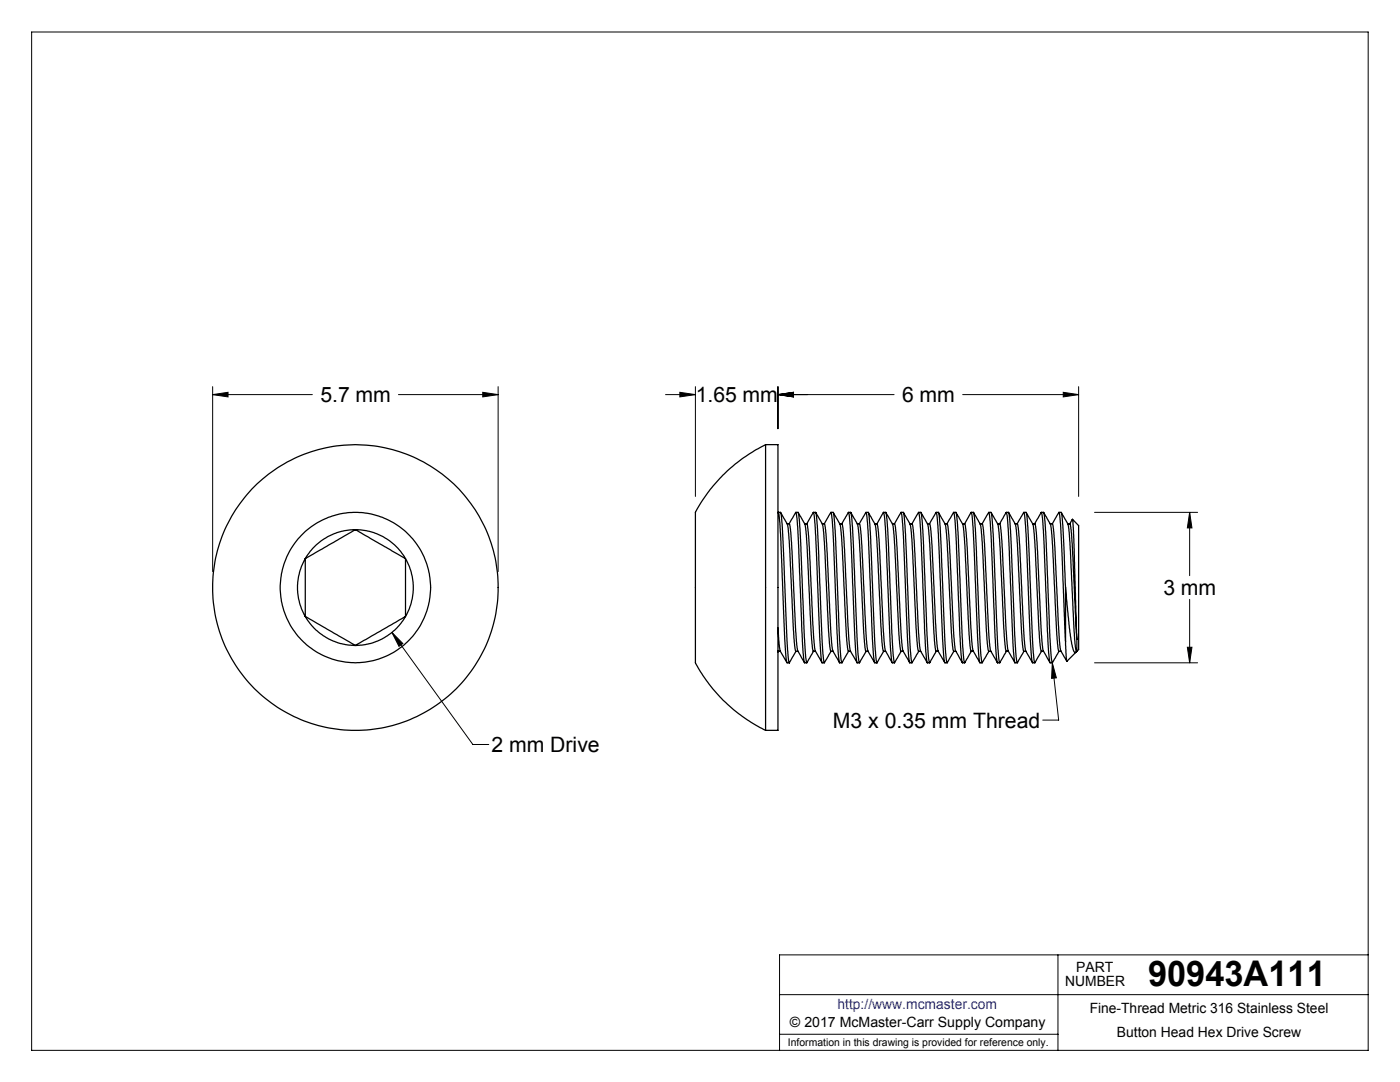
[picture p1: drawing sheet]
<svg xmlns="http://www.w3.org/2000/svg" width="279mm" height="216mm" viewBox="0 0 279 216" stroke-linecap="round" stroke-linejoin="round" font-family="sans-serif">
<g fill="none" stroke="#000" stroke-width=".2">
<path d="M6.3 6.4h266.7v203.2h-266.7zM42.4 78.7l3.1-.4v.9zM42.4 77.2v36.9M42.4 78.7h19.9M79.5 78.7h19.9M96.3 78.3l3.1 .4-3.1 .5zM99.4 77.2v36.9M132.8 78.7h6M135.7 78.3l3.1 .4-3.1 .5zM138.8 77.2v21.9M155.3 78.7l3.1-.4v.9zM155.3 78.7h23.1"/>
<path d="M155.3 77.2v8.3M192.1 78.7h23.2M212.2 78.3l3.1 .4-3.1 .5zM215.3 77.2v21.9M218.4 102.2h20.6M237.4 102.2l.5 3.1h-.9zM237.4 102.2v12.7M237.4 119.6v12.7M78.2 126.2l2.2 2.2-.8 .6zM78.2 126.2l16.2 22.4h3.1M210 132.3l1.3 11.4h-3.2M210 132.3l.8 3-.9 .1z"/>
<path d="M218.4 132.3h20.6M237 129.2h.9l-.5 3.1zM155.6 198.5h117.4M211.1 190.5v19.1M273 190.5h-117.4v19.1M155.6 206.4h55.5"/>
</g>
<g fill="#000">
<path d="M42.4 78.7l3.1-.4v.9zM96.3 78.3l3.1 .4-3.1 .5zM237.4 102.2l.5 3.1h-.9zM237 129.2h.9l-.5 3.1zM135.7 78.3l3.1 .4-3.1 .5zM155.3 78.7l3.1-.4v.9zM155.3 78.7l3.1-.4v.9zM212.2 78.3l3.1 .4-3.1 .5z"/>
<path d="M78.2 126.2l2.2 2.2-.8 .6zM210 132.3l.8 3-.9 .1z"/>
</g>
<g fill="none" stroke="#000" stroke-width=".25">
<path d="M152.8 88.7a30.6 30.6 0 0 0-14 13.7v29.6a11.8 11.8 0 0 0 2.5 4.1 31.2 31.2 0 0 0 11.5 9.6M152.8 88.7v57M152.8 88.7h2.5v57h-2.5M60.9 111.5a11.5 11.5 0 0 0 0 11.5M60.9 111.5v11.5M70.9 105.7l10 5.8M70.9 105.7a11.6 11.6 0 0 1 10 5.8M70.9 105.7a11.6 11.6 0 0 0-10 5.8M70.9 105.7l-10 5.8M80.9 111.5a11.5 11.5 0 0 1 0 11.5M80.9 111.5v11.5M155.3 102.2l.5 .1 .3 2.4 1 23.1 .2 3.8 .2 .7 1.4-2.3"/>
<path d="M155.3 102.3v-.1l.1 .1 .1 .6 .3 3.8 1 23.5 .2 2 .5 .1M155.8 102.3l1.3 2.3 .2 .8 1.1 21.8 .4 2.7 .4 .1M157.1 104.5l.5 .1 .2 1.7 1 19.6 .3 3.3 .1 .6 1.3 2.4M157.5 104.5l1.4-2.3 .3 3.7 1.1 24.3 .2 2 .5 .1M158.8 102.2l.5 .1 .3 1.8 .9 22.9 .3 4.2 .2 1.1 1.3-2.3M159.3 102.3l1.3 2.3 .2 .8 1.2 22.1 .2 2.4 .5 .1M160.6 104.5h.4M161 104.5l1.3-2.3 .5 4.8 1 23.5 .2 1.7 .5 .1M161 104.5l.4 2.6 .8 17.4 .4 4.7 .1 .7 1.3 2.3M162.3 102.2l.5 .1 .3 2.7 1 23.1 .4 4.2 1.3-2.3M162.8 102.3l1.3 2.3 .2 1 1 20.3 .3 3.1 .2 1M164.1 104.5h.4"/>
<path d="M164.5 104.5l1.3-2.3 .3 1.5 .2 3.3 1 23.5 .2 1.7 .5 .1M164.5 104.5l.2 .7 .3 3.4 1 20.2 .2 1.1 1.3 2.3M165.8 102.2l.5 .1 .3 2.1 .9 23 .3 4 .2 .9 1.3-2.3M166.3 102.3l1.2 2.1 .3 .8 .3 4.2 .8 17.5 .2 2.3 .2 .8M167.6 104.5h.4l.1 .2 .3 2.7 1.1 21.6 .2 .9 1.4 2.3M168 104.5l1.3-2.3 .4 3.4 1.1 24.6 .2 2 .5 .1M169.3 102.2l.5 .1 .3 3 1 22.5 .1 2.8 .3 1.7 1.4-2.3M169.8 102.3l1.3 2.1 .2 .8 .4 5.3 .7 16.7 .3 2.6 .1 .2h.4M171.1 104.5h.4l.1 .2 .3 2.1 1.1 22.2 .2 .9 1.4 2.3M171.5 104.5l1.3-2.3 .4 3.7 1.1 24.3 .2 2 .5 .1M172.8 102.2h.5l.1 .2 .2 2.3 1 23.1 .2 3.8 .2 .7 1.4-2.3M173.3 102.3l1.3 2.3 .2 .8 1.2 22.7 .2 1.8 .5 .1"/>
<path d="M174.6 104.5h.4M175 104.5l1.4-2.3 .3 3.7 1 23.8 .3 2.3 .1 .3h.4M175 104.5l.4 3.2 1.1 20.9 .2 1.2 1.3 2.4M176.3 102.2l.5 .1 .3 1.8 .9 22.1 .3 4.6 .2 1.5 1.3-2.3M176.8 102.3l1.1 1.8a3.2 3.2 0 0 1 .5 2.2l1.1 21.2 .2 2.4 .5 .1M178.1 104.5h.4M178.5 104.5l1.3-2.3 .5 4.8 1 23.5 .2 1.7 .5 .1M178.5 104.5l.2 .7 .3 4.2 1 19.4 .2 1.1 1.3 2.3M179.8 102.2l.5 .1 .3 2.7 1 23.1 .4 4.2 1.3-2.3M180.3 102.3l1.3 2.3 .2 1 1 19.6 .3 3.8 .2 1M181.6 104.5h.4M182 104.5l1.3-2.3 .3 1.1 .2 3.7 .9 23 .3 2.2 .5 .1"/>
<path d="M182 104.5l.2 .5 .3 3 1 20.8 .2 1.1 1.3 2.3M183.3 102.2h.5l.2 1.7 1 22.7 .3 4.4 .2 1.3 1.3-2.3M183.8 102.3l1.3 2.3 .2 1.2 1.1 20.4 .2 3 .2 .8M185.1 104.5h.4M185.5 104.5l1.3-2.3 .2 .7 .3 3.8 1 23.5 .2 2 .5 .1M185.5 104.5l.3 1.6 .2 2.9 .7 15.1 .3 4.9 .2 .9 1.4 2.3M186.8 102.2h.5l.1 .2 .2 2.9 1 22.5 .2 3.8 .2 .7 1.4-2.3M187.3 102.3l1.3 2.3 .2 1.2 1.1 20.4 .2 2.6 .2 1.2M188.6 104.5h.4M189 104.5l1.4-2.3 .3 3.7 1.1 24.3 .2 2 .5 .1M189 104.5l.2 .6 .3 3.2 .8 17.6 .4 4M190.3 102.2l.5 .1 .3 1.8 1 24.3 .4 3.9 1.4-2.3"/>
<path d="M190.8 102.3l1.1 2a4.3 4.3 0 0 1 .5 2.5l1 19.7 .4 3.5M192.1 104.5h.4M192.5 104.5l1.4-2.3 .3 3.7 1.1 24.6 .2 1.7 .5 .1M192.5 104.5l.3 1.1 .2 3.8 1 19.2 .2 1.2 1.3 2.4M193.8 102.2l.5 .1 .3 1.8 1 24 .4 4.2 1.3-2.3M194.3 102.3l1.4 2.3 .1 1 1.1 20.3 .2 3.1 .2 1M195.6 104.5h.4M196 104.5l1.3-2.3 .5 4.8 1 23.5 .2 1.7 .5 .1M196 104.5l.2 .7 .3 3.4 1 20.2 .2 1.1 1.3 2.3M197.3 102.2l.5 .1 .3 2.7 1 23.1 .2 3.3 .2 .9 1.3-2.3M197.8 102.3l1.3 2.3 .2 1 1 19.6 .3 3.4 .2 1.4M199.1 104.5l.5 .1 .2 2 1 19 .3 3.8 .1 .5 1.3 2.3"/>
<path d="M199.5 104.5l1.3-2.3 .2 1.1 .3 3.7 .9 23 .3 2.2 .5 .1M200.8 102.2h.5l.2 1.7 1 22.7 .3 4.4 .2 1.3 1.3-2.3M201.3 102.3l1.4 2.4 .1 1.1 1.1 20.4 .2 3 .2 .8M202.6 104.5h.4l.1 .2 .3 2.7 1.1 21.6 .2 .9 1.4 2.3M203 104.5l1.3-2.3 .2 1.1 .3 4.1 1 22.8 .2 2 .5 .1M204.3 102.2h.5l.1 .2 .2 2.9 1 22.5 .2 3.8 .2 .7 1.4-2.3M204.8 102.3l1.3 2.2 .2 .7 .3 4.5 .8 17.5 .4 2.7 .4 .1M206.1 104.5l.5 .1 .2 1.7 1 19.6 .3 3.3 .1 .7 1.3 2.3M206.5 104.5l1.4-2.3 .3 3.7 1.1 24.3 .2 2 .5 .1M207.8 102.2l.5 .1 .3 1.8 .9 22.9 .3 4.2 .2 1.1 1.3-2.3M208.3 102.3l1.1 2a4.6 4.6 0 0 1 .5 2.5l1.1 20.7 .2 2.4 .5 .1M209.6 104.5h.4"/>
<path d="M210 104.5l1.3-2.3 .4 3.7 1 22.1M210 104.5l.3 1.1 .2 3.8 1 19.2 .2 1.3 1.2 2M211.3 102.2l.5 .1 .2 1.4 .7 13.5M211.8 102.3l1.3 2.3 .2 1 1 20.3 .3 3.1 .2 1M212.7 117.2l.7 8 .6 3.9a1.16 1.16 0 0 0 .7 1.1l.1-.2M212.7 117.2v10.8M213.1 104.5h.4M213.5 104.5l.5-.9 .3 3.9 .6 20.1M213.5 104.5l.2 .7 .3 3.4 .9 19M214 103.6l1.3 1.3v24.7l-.4 .4M60.9 123l10 5.8M60.9 123a11.6 11.6 0 0 0 10 5.8"/>
<path d="M80.9 123a11.6 11.6 0 0 1-10 5.8M80.9 123l-10 5.8M155.3 125.3l.4 4.5 1.4 2.4M155.3 129.9l.5 .1M155.4 130l-.1 .1M165.8 130h.5M169.3 130h.5M183.3 130h.5M186.8 130h.5M190.3 130h.4M190.7 129.9l1.4 2.3M193.8 130h.4"/>
<path d="M197.3 130h.4M200.8 130h.5M204.3 130h.5M212.7 128l.2 4 1.8-1.8M214.8 130v.1M214.8 130h.1M214.9 127.6v2.4"/>
<circle cx="70.9" cy="117.2" r="28.5"/>
<circle cx="70.9" cy="117.2" r="15"/>
</g>
<text font-size="7.1" x="229.1" y="196.8">90943A111</text>
<g font-size="4.2">
<text x="63.9" y="80.1">5.7 mm</text>
<text x="138.9" y="80.1">1.65 mm</text>
<text x="180" y="80.1">6 mm</text>
<text x="232.2" y="118.6">3 mm</text>
<text x="166.2" y="145.2">M3 x 0.35 mm Thread</text>
<text x="98.1" y="150.1">2 mm Drive</text>
</g>
<g font-size="2.8">
<text x="212.6" y="196.8">NUMBER</text>
<text x="214.8" y="194">PART</text>
<text x="217.5" y="202.2">Fine-Thread Metric 316 Stainless Steel</text>
<text x="157.7" y="205">© 2017 McMaster-Carr Supply Company</text>
<text x="222.9" y="207">Button Head Hex Drive Screw</text>
</g>
<text font-size="2.8" fill="#00f" x="167.1" y="201.4">http://www.mcmaster.com</text>
<text font-size="2.1" x="157.3" y="208.6">Information in this drawing is provided for reference only.</text>
</svg>
